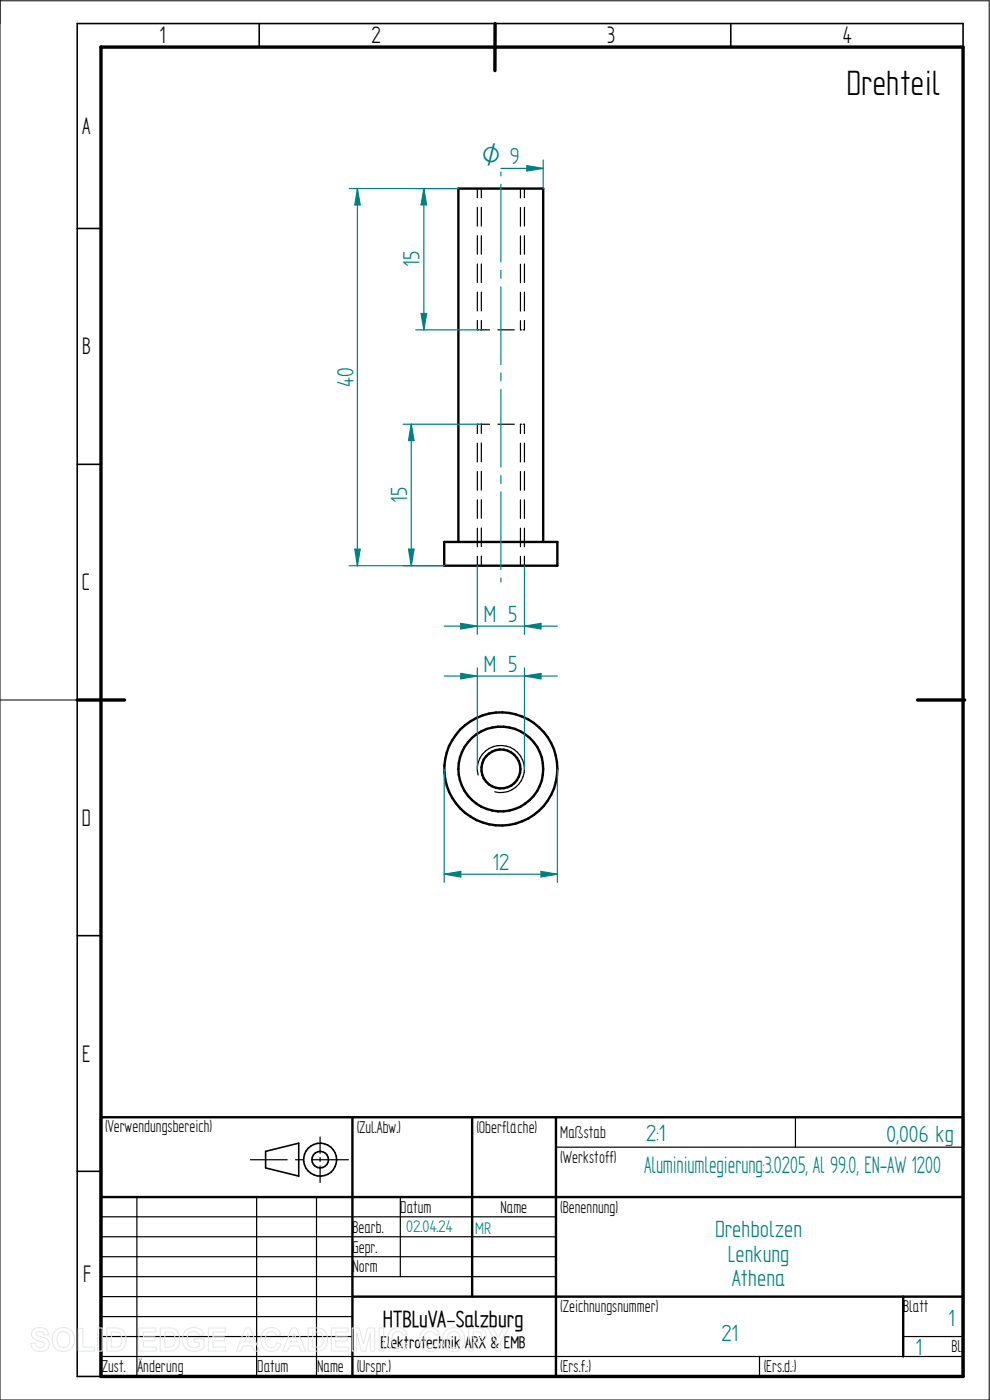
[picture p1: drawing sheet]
<svg xmlns="http://www.w3.org/2000/svg" width="210mm" height="297mm" viewBox="0 0 210 297" stroke-linecap="round" stroke-linejoin="round" font-family="sans-serif">
<path d="M0 0v297h209.8v-296.8h-209.8M0 148.5h16.4" fill="none" stroke="#000" stroke-width=".21"/>
<g fill="none" stroke="#000" stroke-width=".34">
<path d="M55 5v5M105 5v5M155 5v5M204.3 10v-5h-187.9v287h5M16.4 48.5h5M16.4 98.5h5M16.4 148.5h5M16.4 198.5h5M16.4 248.5h5M56.3 244.3l7.1-1.8v7l-7.1-1.7z"/>
<circle cx="67.9" cy="246" r="3.5"/>
<circle cx="67.9" cy="246" r="1.76"/>
</g>
<path d="M21.4 10h182.9v282h-182.9zM105 5v10M16.4 148.5h10M194.6 148.5h10" fill="none" stroke="#000" stroke-width=".72"/>
<g fill="none" stroke="#000" stroke-width=".51">
<path d="M94.2 115h24v5h-24zM97.2 115v-75h18v75M21.4 237h182.9v55h-182.9zM74.8 237v55M100.2 237v38.1M117.9 237v55M21.4 254h182.9M74.8 275.1h129.5M191.6 275.1v12.7"/>
<circle cx="106.2" cy="163.1" r="9"/>
<circle cx="106.2" cy="163.2" r="12"/>
<circle cx="106.3" cy="163.1" r="4.1"/>
</g>
<g fill="none" stroke="#000" stroke-width=".25">
<path d="M101.3 40v2M101.3 44v4M101.3 50v3.9M101.3 56v3.9M102.1 40v2M102.1 44v4M102.1 50v3.9M102.1 56v3.9M110.4 40v2M110.4 44v4M110.4 50v4M110.4 56v4"/>
<path d="M111.3 40v2M111.3 44v4M111.3 50v3.9M111.3 56v3.9M101.3 68v2h.2M101.3 62v4M101.8 70h2M102.1 62v4M102.1 68v2M105.6 70h3.5M110.4 68v2h.3M110.4 62v4"/>
<path d="M111.3 68v2h-.3M111.3 62v4M101.3 94v4M101.5 90h-.2v2M101.8 90h2M102.1 90v1.9M102.1 94v4M102.1 100v4M105.6 90h3.5M110.4 94v4M110.7 90h-.3v2M111 90h.3v2"/>
<path d="M111.3 94v4M101.3 100v4M101.3 106v4M101.3 112.1v3.9M101.3 118v2M102.1 106v3.9M102.1 112v4M102.1 118v2M110.4 100v4M110.4 106v4M110.4 112.1v3.9M110.4 118v2"/>
<path d="M111.3 100v4M111.3 106v4M111.3 112.1v3.9M111.3 118v2M101.4 164.4a5 5 0 0 1 4.5-6.2 5 5 0 0 1 5.3 5.4 5 5 0 0 1-6.3 4.4M168.7 237v6.4M21.4 258.1h96.5M29 254v38M53.1 246h7.8M54.4 254v38M62.7 246h1.7M66.2 246h7.7"/>
<path d="M67.1 254v38M67.9 241.2v3.5M67.9 245.6v.8M67.9 247.4v3.5M84.9 254v16.8M117.9 243.4h86.4M21.4 270.8h96.5M21.4 266.6h96.5M21.4 262.4h96.5M21.4 275.1h53.4M21.4 279.3h53.4M21.4 287.8h182.9"/>
<path d="M21.4 283.5h53.4M161.1 287.8v4.2M191.6 283.5h12.7"/>
</g>
<path d="M94.2 163.2v24M118.2 163.2v24M94.2 185.5l3.5-.6v1.2z" fill="none" stroke="#008080" stroke-width=".25"/>
<path d="M94.2 185.5l3.5-.6v1.2z" fill="#008080"/>
<path d="M114.8 184.9l3.4 .6-3.4 .6z" fill="none" stroke="#008080" stroke-width=".25"/>
<path d="M114.8 184.9l3.4 .6-3.4 .6z" fill="#008080"/>
<g fill="none" stroke="#008080" stroke-width=".25">
<path d="M106.3 36.5v.8M106.3 39.1v16.5M88.2 40h9M106.3 57.4v1.7M88.2 70h13.9M89.3 66.5h1.2l-.6 3.5zM106.3 60.9v16.4M106.3 79.1v1.7M106.3 82.6v16.5M106.3 100.9v1.7M106.3 104.4v16.4M106.3 122.6v.9"/>
<path d="M94.2 185.5h24"/>
</g>
<path d="M89.3 66.5h1.2l-.6 3.5z" fill="#008080"/>
<path d="M89.9 40l.6 3.5h-1.2z" fill="none" stroke="#008080" stroke-width=".25"/>
<path d="M89.9 40l.6 3.5h-1.2z" fill="#008080"/>
<path d="M89.9 40v30M85.5 90h16.6M86.7 116.5h1.1l-.6 3.5zM85.5 120h8.7" fill="none" stroke="#008080" stroke-width=".25"/>
<path d="M86.7 116.5h1.1l-.6 3.5z" fill="#008080"/>
<path d="M87.2 90l.6 3.5h-1.1z" fill="none" stroke="#008080" stroke-width=".25"/>
<path d="M87.2 90l.6 3.5h-1.1z" fill="#008080"/>
<path d="M74.1 40h23.1M87.2 90v30M75.3 116.5h1.1l-.6 3.5zM74.1 120h20.1" fill="none" stroke="#008080" stroke-width=".25"/>
<path d="M75.3 116.5h1.1l-.6 3.5z" fill="#008080"/>
<path d="M75.8 40l.6 3.5h-1.1z" fill="none" stroke="#008080" stroke-width=".25"/>
<path d="M75.8 40l.6 3.5h-1.1z" fill="#008080"/>
<path d="M111.8 35.1l3.4 .6-3.4 .6zM115.2 34v6M75.8 40v80" fill="none" stroke="#008080" stroke-width=".25"/>
<path d="M111.8 35.1l3.4 .6-3.4 .6z" fill="#008080"/>
<path d="M106.3 35.7h8.9M101.3 141.7v21.5M111.3 141.7v21.5M111.3 143.4l3.5-.5v1.1z" fill="none" stroke="#008080" stroke-width=".25"/>
<path d="M111.3 143.4l3.5-.5v1.1z" fill="#008080"/>
<path d="M97.7 142.9l3.6 .5-3.6 .6z" fill="none" stroke="#008080" stroke-width=".25"/>
<path d="M97.7 142.9l3.6 .5-3.6 .6z" fill="#008080"/>
<path d="M97.7 132.2l3.6 .6-3.6 .6zM101.3 120v14.6M111.3 120v14.6M94.2 143.4h24" fill="none" stroke="#008080" stroke-width=".25"/>
<path d="M97.7 132.2l3.6 .6-3.6 .6z" fill="#008080"/>
<path d="M111.3 132.8l3.5-.6v1.2z" fill="none" stroke="#008080" stroke-width=".25"/>
<path d="M111.3 132.8l3.5-.6v1.2z" fill="#008080"/>
<path d="M94.2 132.8h24" fill="none" stroke="#008080" stroke-width=".25"/>
<g fill="none" stroke="#e6e6e6" stroke-width=".21">
<path d="M7.1 282.1a2.02 2.02 0 0 1 3.1 .7l.1 .4h-.9a.9 .9 0 0 0-.8-.7 .9 .9 0 0 0-.9 .5l.1 .3 .5 .2a2.15 2.15 0 0 1 2.1 1.4 1.72 1.72 0 0 1-2.3 1.8l-.7-.2-.7-.7-.2-.8 1-.1a1.06 1.06 0 0 0 .9 1 1.06 1.06 0 0 0 1.1-.7 1.66 1.66 0 0 0-1.6-.8 1.37 1.37 0 0 1-.8-2.3zM11.8 282.3a2.46 2.46 0 0 1 3.1-.2 2.46 2.46 0 0 1 .8 3 2.4 2.4 0 0 1-3.1 1.5 2.4 2.4 0 0 1-1.5-3.1l.2-.5zM12.4 282.9a1.39 1.39 0 0 1 1.7-.3 1.39 1.39 0 0 1 .7 1.6 1.41 1.41 0 0 1-1.4 1.7 1.41 1.41 0 0 1-1.3-1.7l.1-.8zM16.6 281.8h1v4h2.4v.8h-3.4zM20.7 281.7h1v4.9h-1zM22.6 281.7h1.9a2.2 2.2 0 0 1 2.2 2.8 2.02 2.02 0 0 1-2.2 2.1h-1.9zM23.6 282.6a1.8 1.8 0 0 1 2 .5 2.09 2.09 0 0 1-.4 2.6l-1.6 .1zM29.5 281.7h3.6v.9h-2.7v1h2.5v.9h-2.5v1.3h2.7v.8h-3.6zM34 281.7h1.8a2.2 2.2 0 0 1 2.3 2.8 2.02 2.02 0 0 1-2.2 2.1h-1.9zM35 282.6a1.8 1.8 0 0 1 1.9 .5 2.09 2.09 0 0 1-.4 2.6l-1.5 .1zM39.4 282.3a2.33 2.33 0 0 1 3.8 .8l-1 .2a1.37 1.37 0 0 0-1.6-.7 1.37 1.37 0 0 0-.9 1.5 1.56 1.56 0 0 0 .8 1.6 1.56 1.56 0 0 0 1.8-.2v-.6h-1.2v-.9h2.2v2a2.65 2.65 0 0 1-3.1 .5 2.65 2.65 0 0 1-1.5-2.7l.3-1zM44.2 281.7h3.6v.9h-2.6v1h2.4v.9h-2.4v1.3h2.7v.8h-3.7z"/>
<path d="M52 281.7h1.1l1.9 4.9h-1l-.4-1.1h-2l-.4 1.1h-1.1zM52.6 282.9l.6 1.8h-1.3zM56 282.3a2.12 2.12 0 0 1 3.6 .8l-1 .2a1.24 1.24 0 0 0-1.6-.7 1.24 1.24 0 0 0-.7 1.6 1.28 1.28 0 0 0 .4 1.4 1.28 1.28 0 0 0 1.6 0l.4-.8 .9 .3a2.19 2.19 0 0 1-2.5 1.6 2.19 2.19 0 0 1-1.8-2.5l.1-.9zM61.9 281.7h1l2 4.9h-1.1l-.4-1.1h-2l-.4 1.1h-1.1zM62.4 282.9l.7 1.8h-1.4zM65.4 281.7h1.8a2.2 2.2 0 0 1 2.3 2.8 2.02 2.02 0 0 1-2.3 2.1h-1.8zM66.3 282.6a1.8 1.8 0 0 1 2 .5 2.09 2.09 0 0 1-.4 2.6l-1.6 .1zM70.3 281.7h3.6v.9h-2.7v1h2.5v.9h-2.5v1.3h2.8v.8h-3.7zM74.7 281.7h1.5l.9 3.4 .9-3.4h1.5v4.9h-.9l-.1-3.8-.9 3.8h-1l-.9-3.8-.1 3.8h-.9zM80.4 281.7h1v4.9h-1zM82.8 282.3a2.12 2.12 0 0 1 3.6 .8l-.9 .2a1.24 1.24 0 0 0-1.6-.7 1.24 1.24 0 0 0-.8 1.6 1.28 1.28 0 0 0 .5 1.4 1.28 1.28 0 0 0 1.5 0l.4-.8 .9 .3a2.19 2.19 0 0 1-2.5 1.6 2.19 2.19 0 0 1-1.7-2.5l.1-.9zM89.6 282.3a2.12 2.12 0 0 1 3.6 .8l-.9 .2a1.24 1.24 0 0 0-1.6-.7 1.24 1.24 0 0 0-.7 1.6 1.28 1.28 0 0 0 .4 1.4 1.28 1.28 0 0 0 1.5 0l.4-.8 1 .3a2.19 2.19 0 0 1-2.6 1.6 2.19 2.19 0 0 1-1.7-2.5l.1-.9z"/>
<path d="M94.6 282.3a2.46 2.46 0 0 1 3.1-.2 2.46 2.46 0 0 1 .8 3 2.4 2.4 0 0 1-3.1 1.5 2.4 2.4 0 0 1-1.4-3.1l.1-.5zM95.2 282.9a1.39 1.39 0 0 1 1.7-.3 1.39 1.39 0 0 1 .7 1.6 1.41 1.41 0 0 1-1.3 1.7 1.41 1.41 0 0 1-1.4-1.7l.1-.8zM99.4 281.7h1.6a1.61 1.61 0 0 1 2.1 1.5 1.62 1.62 0 0 1-2.1 1.6h-.6v1.8h-1zM100.4 282.6a1.62 1.62 0 0 1 1.7 .3 .7 .7 0 0 1-.1 .8 .7 .7 0 0 1-.7 .2h-.9zM103.4 281.7h1.1l1.2 2 1.1-2h1.2l-1.8 2.9v2h-1v-2z"/>
</g>
<text font-size="8.4" x="179.6" y="20.2">Drehteil</text>
<g font-size="5.7">
<text x="33.8" y="9.2">1</text>
<text x="78.8" y="9.2">2</text>
<text x="128.8" y="9.2">3</text>
<text x="178.8" y="9.2">4</text>
<text x="17.4" y="28.4">A</text>
<text x="17.4" y="75.2">B</text>
<text x="17.4" y="125.2">C</text>
<text x="17.4" y="175.2">D</text>
<text x="17.4" y="225.2">E</text>
<text x="17.6" y="271.9">F</text>
</g>
<text font-size="5.7" fill="#008080" x="136.7" y="248.7">Aluminiumlegierung:3.0205, Al 99.0, EN-AW 1200</text>
<g font-size="5.6" fill="#008080">
<text x="89" y="56.7" transform="rotate(-90 89 56.7)">15</text>
<text x="75" y="82" transform="rotate(-90 75 82)">40</text>
<text x="86.4" y="106.7" transform="rotate(-90 86.4 106.7)">15</text>
<text x="102.7" y="132">M 5</text>
<text x="102.7" y="142.6">M 5</text>
<text x="104.5" y="184.6">12</text>
<text x="137.1" y="242">2:1</text>
<text x="188" y="242.2">0,006 kg</text>
<text x="151.7" y="262.4">Drehbolzen</text>
<text x="154.4" y="267.6">Lenkung</text>
<text x="155.3" y="272.9">Athena</text>
<text x="201.2" y="281.3">1</text>
<text x="153.1" y="284.6">21</text>
<text x="194.2" y="287.4">1</text>
</g>
<text font-size="5.5" x="81.2" y="281.5">HTBLuVA-Salzburg</text>
<text font-size="5.4" fill="#008080" x="102.2" y="34.8">O 9</text>
<g font-size="4.1">
<text x="22.3" y="240.2">(Verwendungsbereich)</text>
<text x="75.7" y="240.4">(Zul.Abw.)</text>
<text x="101.1" y="240.4">(Oberfläche)</text>
<text x="118.8" y="241.4">Maßstab</text>
<text x="118.8" y="246.7">(Werkstoff)</text>
<text x="84.9" y="257.3">Datum</text>
<text x="106.2" y="257.3">Name</text>
<text x="118.8" y="257.3">(Benennung)</text>
<text x="74.8" y="261.5">Bearb.</text>
<text x="74.8" y="265.7">Gepr.</text>
<text x="74.8" y="270">Norm</text>
<text x="118.8" y="278.4">(Zeichnungsnummer)</text>
<text x="191.6" y="278.4">Blatt</text>
<text x="201.8" y="286.9">Bl.</text>
<text x="21.6" y="291.1">Zust.</text>
<text x="29.2" y="291.1">Änderung</text>
<text x="54.6" y="291.1">Datum</text>
<text x="67.3" y="291.1">Name</text>
<text x="75.7" y="291.1">(Urspr.)</text>
<text x="118.8" y="291.1">(Ers.f.:)</text>
<text x="162" y="291.1">(Ers.d.:)</text>
</g>
<g font-size="4" fill="#008080">
<text x="86.2" y="261.5">02.04.24</text>
<text x="100.8" y="261.7">MR</text>
</g>
<text font-size="4" x="80.7" y="286">Elektrotechnik ARX &amp; EMB</text>
</svg>
